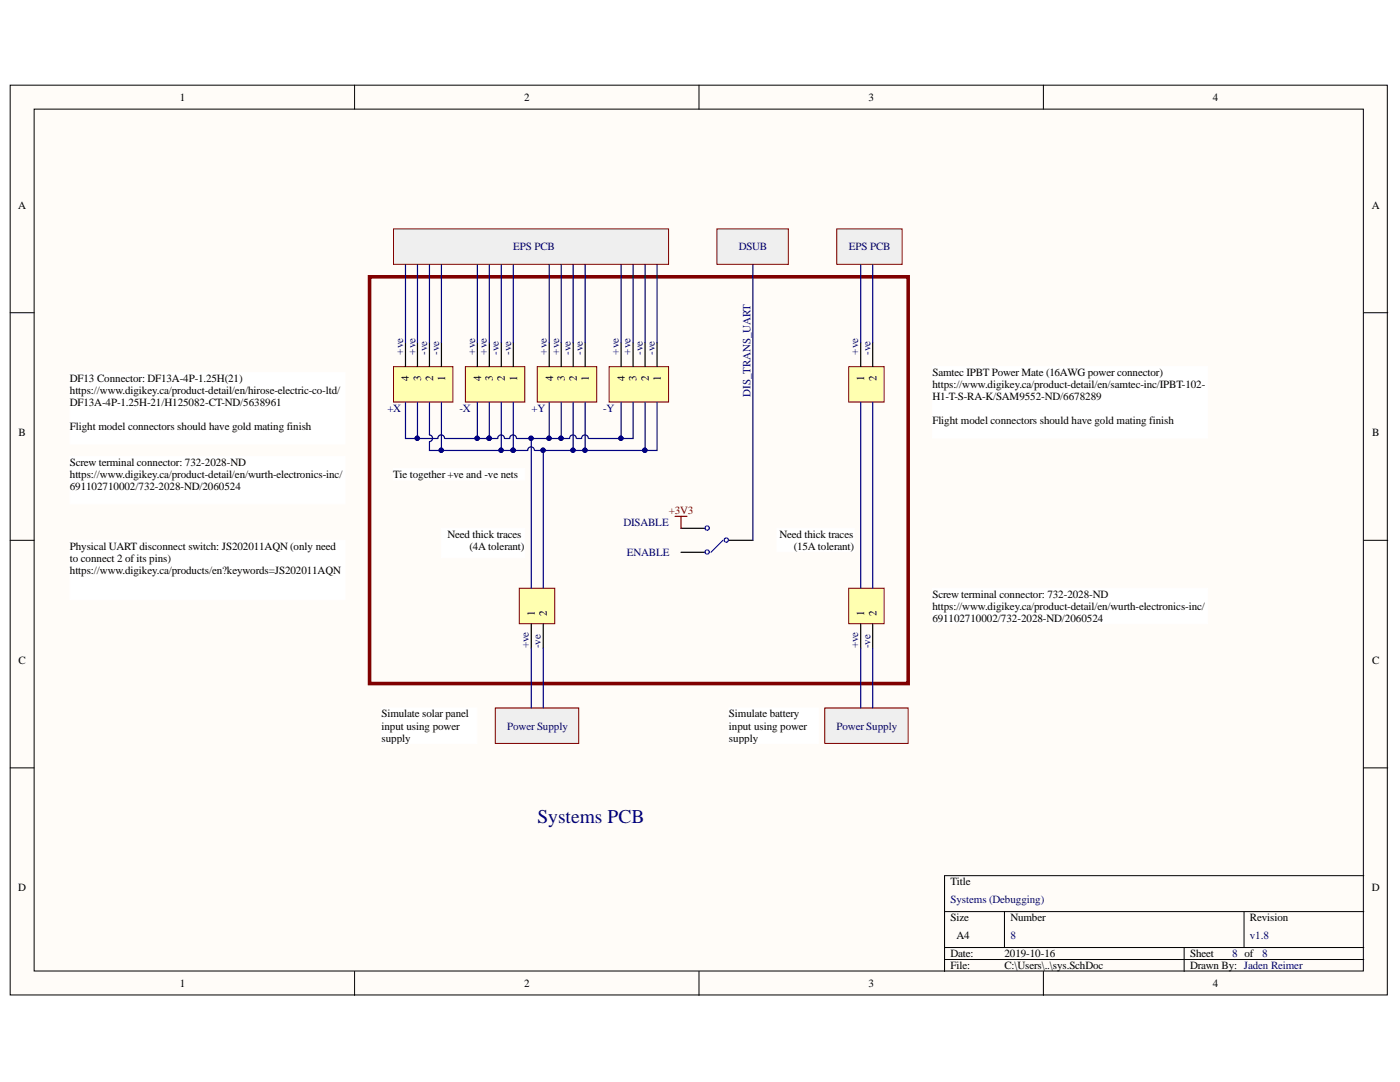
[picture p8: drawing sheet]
<svg xmlns="http://www.w3.org/2000/svg" width="279mm" height="216mm" viewBox="0 0 279 216" stroke-linecap="round" stroke-linejoin="round" font-family="sans-serif">
<g fill="#fffcf8" stroke="#000" stroke-width=".2">
<path d="M2 17h274.9v181.5h-274.9z"/>
<path d="M6.8 21.8h265.3v172h-265.3z"/>
</g>
<g fill="none" stroke="#000" stroke-width=".2">
<path d="M70.8 17v4.8M139.5 17v4.8M208.2 17v4.8M2 62.4h4.8M272.2 62.4h4.8M2 107.8h4.8M272.2 107.8h4.8M2 153.2h4.8M272.2 153.2h4.8M272.2 174.7h-83.7v19.1M70.8 193.8v4.8M139.5 193.8v4.8"/>
<path d="M188.5 181.9h83.7M188.5 189.1h83.7M188.5 191.5h83.7M200.5 181.9v7.2M208.2 193.8v4.8M236.3 189.1v4.7M248.3 181.9v7.2"/>
</g>
<path d="M73.8 55.2h107.4v81.2h-107.4z" fill="none" stroke="#800000" stroke-width=".72"/>
<path d="M121.6 73.2h11.8v7h-11.8z" fill="#ffffb0" stroke="#800000" stroke-width=".2"/>
<path d="M124 68.4v4.8M126.3 68.4v4.8M128.7 68.4v4.8M131.1 68.4v4.8" fill="none" stroke="#000" stroke-width=".24"/>
<path d="M107.2 73.2h11.9v7h-11.9z" fill="#ffffb0" stroke="#800000" stroke-width=".2"/>
<path d="M109.6 68.4v4.8M112 68.4v4.8M114.4 68.4v4.8M116.8 68.4v4.8" fill="none" stroke="#000" stroke-width=".24"/>
<path d="M92.9 73.2h11.8v7h-11.8z" fill="#ffffb0" stroke="#800000" stroke-width=".2"/>
<path d="M95.3 68.4v4.8M97.7 68.4v4.8M100.1 68.4v4.8M102.4 68.4v4.8" fill="none" stroke="#000" stroke-width=".24"/>
<path d="M78.5 73.2h11.9v7h-11.9z" fill="#ffffb0" stroke="#800000" stroke-width=".2"/>
<path d="M80.9 68.4v4.8M83.3 68.4v4.8M85.7 68.4v4.8M88.1 68.4v4.8" fill="none" stroke="#000" stroke-width=".24"/>
<path d="M103.6 117.4h7.1v7h-7.1z" fill="#ffffb0" stroke="#800000" stroke-width=".2"/>
<path d="M106 124.5v4.8M108.4 124.5v4.8" fill="none" stroke="#000" stroke-width=".24"/>
<g fill="#fff" stroke="#fff" stroke-width=".2">
<path d="M14 74.4h54.9v14.2h-54.9z"/>
<path d="M14 91.1h54.9v9.4h-54.9z"/>
</g>
<path d="M98.9 141.3h16.6v7h-16.6z" fill="#efefef" stroke="#800000" stroke-width=".2"/>
<g fill="#fff" stroke="#fff" stroke-width=".2">
<path d="M78.5 93.5h26.2v2.3h-26.2z"/>
<path d="M76.1 141.3h19.1v7h-19.1z"/>
</g>
<path d="M164.6 141.3h16.6v7h-16.6z" fill="#efefef" stroke="#800000" stroke-width=".2"/>
<path d="M145.5 141.3h17.8v7h-17.8z" fill="#fff" stroke="#fff" stroke-width=".2"/>
<path d="M78.5 45.7h54.9v7h-54.9z" fill="#efefef" stroke="#800000" stroke-width=".2"/>
<g fill="#fff" stroke="#fff" stroke-width=".2">
<path d="M88.1 105.4h16.6v5.9h-16.6z"/>
<path d="M186.1 117.4h54.9v7h-54.9z"/>
</g>
<path d="M169.4 117.4h7.1v7h-7.1z" fill="#ffffb0" stroke="#800000" stroke-width=".2"/>
<path d="M171.8 124.5v4.8M174.2 124.5v4.8" fill="none" stroke="#000" stroke-width=".24"/>
<path d="M169.4 73.2h7.1v7h-7.1z" fill="#ffffb0" stroke="#800000" stroke-width=".2"/>
<path d="M171.8 68.4v4.8M174.2 68.4v4.8" fill="none" stroke="#000" stroke-width=".24"/>
<g fill="#fff" stroke="#fff" stroke-width=".2">
<path d="M155 105.4h15.5v4.7h-15.5z"/>
<path d="M186.1 73.2h54.9v14.2h-54.9z"/>
</g>
<g fill="#efefef" stroke="#800000" stroke-width=".2">
<path d="M167 45.7h13v7h-13z"/>
<path d="M143.1 45.7h14.2v7h-14.2z"/>
</g>
<path d="M14 107.8h54.9v11.9h-54.9z" fill="#fff" stroke="#fff" stroke-width=".2"/>
<g fill="none" stroke="#00f" stroke-width=".24">
<path d="M144.3 107.8l-2.4 2.4"/>
<circle cx="141.1" cy="105.4" r=".43"/>
<circle cx="141.1" cy="110.2" r=".43"/>
<circle cx="144.9" cy="107.8" r=".43"/>
</g>
<path d="M135.9 105.4h4.8M135.9 110.2h4.8M145.5 107.8h4.8" fill="none" stroke="#000" stroke-width=".24"/>
<path d="M134.7 103h2.4M135.9 103v2.4" fill="none" stroke="#800000" stroke-width=".24"/>
<g fill="none" stroke="#000080" stroke-width=".24">
<path d="M80.9 52.8v15.6M83.3 52.8v15.6M85.7 52.8v15.6M88.1 52.8v15.6M95.3 52.8v15.6M97.7 52.8v15.6M100.1 52.8v15.6M102.4 52.8v15.6M109.6 52.8v15.6M112 52.8v15.6M114.4 52.8v15.6M116.8 52.8v15.6"/>
<path d="M124 52.8v15.6M126.3 52.8v15.6M128.7 52.8v15.6M131.1 52.8v15.6M150.3 52.8v55M171.8 52.8v15.6M174.2 52.8v15.6M80.9 80.3v7.2h6.5a.67 .67 0 0 1 .6-.7 .67 .67 0 0 1 .7 .7M83.3 80.3v7.2M85.7 88.2v1.7h16.7M85.7 80.3v6.5a.67 .67 0 0 1 .6 .7 .67 .67 0 0 1-.6 .6M88.1 80.3v9.6"/>
<path d="M88.8 87.5h8.9M95.3 80.3v7.2M97.7 80.3v7.2M100.1 80.3v9.6M100.7 87.5a.67 .67 0 0 0-.7-.7 .67 .67 0 0 0-.7 .7h-1.6M102.4 80.3v9.6M103.1 87.5a.67 .67 0 0 0-.7-.7 .67 .67 0 0 0-.7 .7h-.9M106 87.5v29.9M106.6 89.9a.67 .67 0 0 0-.6-.7 .67 .67 0 0 0-.7 .7h-2.9M108.4 89.9v27.5M109.6 80.3v7.2M112 80.3v7.2"/>
<path d="M114.4 80.3v9.6M115 87.5a.67 .67 0 0 0-.7-.7 .67 .67 0 0 0-.6 .7h-10.5M116.8 80.3v9.6M117.4 87.5a.67 .67 0 0 0-.7-.7 .67 .67 0 0 0-.6 .7h-1M124 80.3v7.2M126.3 80.3v7.2h-8.8M128.7 80.3v9.6M131.1 80.3v9.6h-24.4M171.8 80.3v37.1M174.2 80.3v37.1M106 129.3v12M108.4 129.3v12"/>
<path d="M171.8 129.3v12M174.2 129.3v12"/>
</g>
<g fill="#000080" stroke="#000080" stroke-width=".2">
<circle cx="128.7" cy="89.8" r=".43"/>
<circle cx="116.7" cy="89.8" r=".43"/>
<circle cx="114.3" cy="89.8" r=".43"/>
<circle cx="123.9" cy="87.5" r=".43"/>
<circle cx="112" cy="87.5" r=".43"/>
<circle cx="109.6" cy="87.5" r=".43"/>
<circle cx="88" cy="89.8" r=".43"/>
<circle cx="100" cy="89.8" r=".43"/>
<circle cx="102.4" cy="89.8" r=".43"/>
<circle cx="83.3" cy="87.5" r=".43"/>
<circle cx="95.2" cy="87.5" r=".43"/>
<circle cx="97.6" cy="87.5" r=".43"/>
<circle cx="106" cy="87.5" r=".43"/>
<circle cx="108.4" cy="89.8" r=".43"/>
</g>
<text font-size="3.9" fill="#000080" x="107.2" y="164.3">Systems PCB</text>
<g font-size="2.2">
<text x="35.9" y="20.1">1</text>
<text x="104.6" y="20.1">2</text>
<text x="173.3" y="20.1">3</text>
<text x="242.1" y="20.1">4</text>
<text x="3.6" y="41.6">A</text>
<text x="273.8" y="41.6">A</text>
<text x="14" y="76.3">DF13 Connector: DF13A-4P-1.25H(21)</text>
<text x="81.6" y="75.9" transform="rotate(-90 81.6 75.9)">4</text>
<text x="84.1" y="75.9" transform="rotate(-90 84.1 75.9)">3</text>
<text x="86.4" y="75.9" transform="rotate(-90 86.4 75.9)">2</text>
<text x="88.8" y="75.9" transform="rotate(-90 88.8 75.9)">1</text>
<text x="96" y="75.9" transform="rotate(-90 96 75.9)">4</text>
<text x="98.4" y="75.9" transform="rotate(-90 98.4 75.9)">3</text>
<text x="100.7" y="75.9" transform="rotate(-90 100.7 75.9)">2</text>
<text x="103.2" y="75.9" transform="rotate(-90 103.2 75.9)">1</text>
<text x="110.4" y="75.9" transform="rotate(-90 110.4 75.9)">4</text>
<text x="112.7" y="75.9" transform="rotate(-90 112.7 75.9)">3</text>
<text x="115.1" y="75.9" transform="rotate(-90 115.1 75.9)">2</text>
<text x="117.5" y="75.9" transform="rotate(-90 117.5 75.9)">1</text>
<text x="124.7" y="75.9" transform="rotate(-90 124.7 75.9)">4</text>
<text x="127" y="75.9" transform="rotate(-90 127 75.9)">3</text>
<text x="129.5" y="75.9" transform="rotate(-90 129.5 75.9)">2</text>
<text x="131.9" y="75.9" transform="rotate(-90 131.9 75.9)">1</text>
<text x="172.5" y="75.9" transform="rotate(-90 172.5 75.9)">1</text>
<text x="174.9" y="75.9" transform="rotate(-90 174.9 75.9)">2</text>
<text x="186.1" y="75.1">Samtec IPBT Power Mate (16AWG power connector)</text>
<text x="186.1" y="77.5">https://www.digikey.ca/product-detail/en/samtec-inc/IPBT-102-</text>
<text x="14" y="78.6">https://www.digikey.ca/product-detail/en/hirose-electric-co-ltd/</text>
<text x="14" y="81.1">DF13A-4P-1.25H-21/H125082-CT-ND/5638961</text>
<text x="186.1" y="79.8">H1-T-S-RA-K/SAM9552-ND/6678289</text>
<text x="3.7" y="87">B</text>
<text x="14" y="85.8">Flight model connectors should have gold mating finish</text>
<text x="186.1" y="84.6">Flight model connectors should have gold mating finish</text>
<text x="273.9" y="87">B</text>
<text x="14" y="93">Screw terminal connector: 732-2028-ND</text>
<text x="14" y="95.4">https://www.digikey.ca/product-detail/en/wurth-electronics-inc/</text>
<text x="78.5" y="95.4">Tie together +ve and -ve nets</text>
<text x="14" y="97.8">691102710002/732-2028-ND/2060524</text>
<text x="89.3" y="107.3">Need thick traces</text>
<text x="155.5" y="107.3">Need thick traces</text>
<text x="14" y="109.8">Physical UART disconnect switch: JS202011AQN (only need</text>
<text x="14" y="112.1">to connect 2 ofits pins)</text>
<text x="93.7" y="109.8">(4A tolerant)</text>
<text x="158.4" y="109.8">(15A tolerant)</text>
<text x="14" y="114.5">https://www.digikey.ca/products/en?keywords=JS202011AQN</text>
<text x="186.1" y="119.3">Screw terminal connector: 732-2028-ND</text>
<text x="106.7" y="122.9" transform="rotate(-90 106.7 122.9)">1</text>
<text x="109.1" y="122.9" transform="rotate(-90 109.1 122.9)">2</text>
<text x="172.5" y="122.9" transform="rotate(-90 172.5 122.9)">1</text>
<text x="174.9" y="122.9" transform="rotate(-90 174.9 122.9)">2</text>
<text x="186.1" y="121.7">https://www.digikey.ca/product-detail/en/wurth-electronics-inc/</text>
<text x="186.1" y="124.1">691102710002/732-2028-ND/2060524</text>
<text x="3.7" y="132.4">C</text>
<text x="273.9" y="132.4">C</text>
<text x="76.1" y="143.2">Simulate solar panel</text>
<text x="145.5" y="143.2">Simulate battery</text>
<text x="76.1" y="145.6">input using power</text>
<text x="76.1" y="148">supply</text>
<text x="145.5" y="145.6">input using power</text>
<text x="145.5" y="148">supply</text>
<text x="3.6" y="177.8">D</text>
<text x="189.7" y="176.6">Title</text>
<text x="273.8" y="177.8">D</text>
<text x="189.7" y="183.8">Size</text>
<text x="201.6" y="183.8">Number</text>
<text x="249.4" y="183.8">Revision</text>
<text x="189.7" y="191">Date:</text>
<text x="190.9" y="187.4">A4</text>
<text x="200.5" y="191">2019-10-16</text>
<text x="237.5" y="191">Sheet</text>
<text x="35.9" y="196.9">1</text>
<text x="104.6" y="196.9">2</text>
<text x="173.3" y="196.9">3</text>
<text x="189.7" y="193.4">File:</text>
<text x="200.5" y="193.4">C:\Users\..\sys.SchDoc</text>
<text x="237.5" y="193.4">Drawn By: Jaden Reimer</text>
<text x="242.1" y="196.9">4</text>
</g>
<g font-size="2.2" fill="#000080">
<text x="102.4" y="50">EPS PCB</text>
<text x="147.4" y="50">DSUB</text>
<text x="169.4" y="50">EPS PCB</text>
<text x="80.4" y="70.8" transform="rotate(-90 80.4 70.8)">+ve</text>
<text x="82.9" y="70.8" transform="rotate(-90 82.9 70.8)">+ve</text>
<text x="85.3" y="70.8" transform="rotate(-90 85.3 70.8)">-ve</text>
<text x="87.6" y="70.8" transform="rotate(-90 87.6 70.8)">-ve</text>
<text x="94.8" y="70.8" transform="rotate(-90 94.8 70.8)">+ve</text>
<text x="97.2" y="70.8" transform="rotate(-90 97.2 70.8)">+ve</text>
<text x="99.6" y="70.8" transform="rotate(-90 99.6 70.8)">-ve</text>
<text x="102" y="70.8" transform="rotate(-90 102 70.8)">-ve</text>
<text x="109.1" y="70.8" transform="rotate(-90 109.1 70.8)">+ve</text>
<text x="111.6" y="70.8" transform="rotate(-90 111.6 70.8)">+ve</text>
<text x="113.9" y="70.8" transform="rotate(-90 113.9 70.8)">-ve</text>
<text x="116.3" y="70.8" transform="rotate(-90 116.3 70.8)">-ve</text>
<text x="123.5" y="70.8" transform="rotate(-90 123.5 70.8)">+ve</text>
<text x="125.9" y="70.8" transform="rotate(-90 125.9 70.8)">+ve</text>
<text x="128.3" y="70.8" transform="rotate(-90 128.3 70.8)">-ve</text>
<text x="130.7" y="70.8" transform="rotate(-90 130.7 70.8)">-ve</text>
<text x="171.3" y="70.8" transform="rotate(-90 171.3 70.8)">+ve</text>
<text x="173.7" y="70.8" transform="rotate(-90 173.7 70.8)">-ve</text>
<text x="77.3" y="82.3">+X</text>
<text x="91.7" y="82.3">-X</text>
<text x="106.1" y="82.3">+Y</text>
<text x="120.4" y="82.3">-Y</text>
<text x="149.8" y="79.2" transform="rotate(-90 149.8 79.2)">DIS_TRANS_UART</text>
<text x="124.4" y="104.9">DISABLE</text>
<text x="125.1" y="110.9">ENABLE</text>
<text x="105.6" y="129.3" transform="rotate(-90 105.6 129.3)">+ve</text>
<text x="107.9" y="129.3" transform="rotate(-90 107.9 129.3)">-ve</text>
<text x="171.3" y="129.3" transform="rotate(-90 171.3 129.3)">+ve</text>
<text x="173.7" y="129.3" transform="rotate(-90 173.7 129.3)">-ve</text>
<text x="101.2" y="145.6">Power Supply</text>
<text x="167" y="145.6">Power Supply</text>
<text x="189.7" y="180.2">Systems (Debugging)</text>
<text x="201.6" y="187.4">8</text>
<text x="245.9" y="191">8 of</text>
<text x="249.4" y="187.4">v1.8</text>
<text x="251.9" y="191">8</text>
</g>
<text font-size="2.2" fill="#800000" x="133.5" y="102.6">+3V3</text>
</svg>
